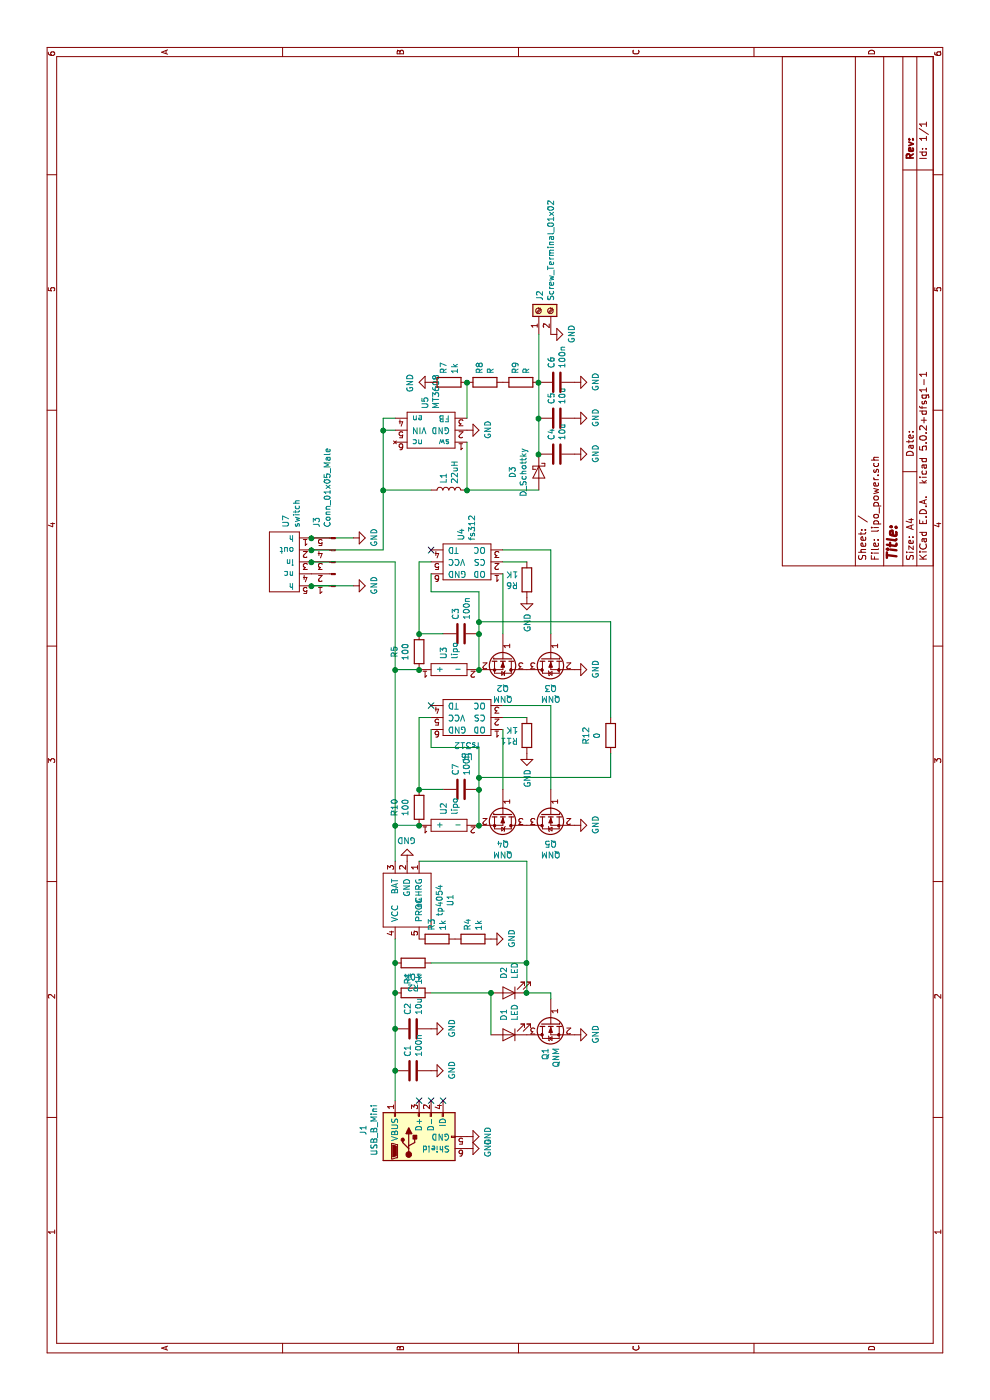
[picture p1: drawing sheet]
EESchema Schematic File Version 4
LIBS:lipo_power-cache
EELAYER 26 0
EELAYER END
$Descr A4 11693 8268
encoding utf-8
Sheet 1 1
Title ""
Date ""
Rev ""
Comp ""
Comment1 ""
Comment2 ""
Comment3 ""
Comment4 ""
$EndDescr
$Comp
L lipo_power:fs312 U4
U 1 1
P 7000 3900
F 0 "U4" V 7046 3722 50  0000 R CNN
F 1 "fs312" V 6955 3722 50  0000 R CNN
F 2 "Package_TO_SOT_SMD:SOT-23-6_Handsoldering" H 7000 3900 50  0001 C CNN
F 3 "" H 7000 3900 50  0001 C CNN
	1    7000 3900
	0    -1   -1   0   
$EndComp
$Comp
L lipo_power:MT3608 U5
U 1 1
P 8100 3600
F 0 "U5" V 8146 3422 50  0000 R CNN
F 1 "MT3608" V 8055 3422 50  0000 R CNN
F 2 "Package_TO_SOT_SMD:SOT-23-6_Handsoldering" H 8100 3600 50  0001 C CNN
F 3 "" H 8100 3600 50  0001 C CNN
	1    8100 3600
	0    -1   -1   0   
$EndComp
$Comp
L lipo_power:tp4054 U1
U 1 1
P 4150 3400
F 0 "U1" H 4125 3765 50  0000 C CNN
F 1 "tp4054" H 4125 3674 50  0000 C CNN
F 2 "Package_TO_SOT_SMD:SOT-23-5_HandSoldering" H 4050 3400 50  0001 C CNN
F 3 "" H 4050 3400 50  0001 C CNN
	1    4150 3400
	-1   0    0    1   
$EndComp
$Comp
L Device:C C5
U 1 1
P 8200 4650
F 0 "C5" H 8315 4696 50  0000 L CNN
F 1 "10u" H 8315 4605 50  0000 L CNN
F 2 "Capacitor_SMD:C_1206_3216Metric_Pad1.42x1.75mm_HandSolder" H 8238 4500 50  0001 C CNN
F 3 "~" H 8200 4650 50  0001 C CNN
	1    8200 4650
	1    0    0    -1  
$EndComp
$Comp
L Device:C C4
U 1 1
P 7900 4650
F 0 "C4" H 8015 4696 50  0000 L CNN
F 1 "10u" H 8015 4605 50  0000 L CNN
F 2 "Capacitor_SMD:C_1206_3216Metric_Pad1.42x1.75mm_HandSolder" H 7938 4500 50  0001 C CNN
F 3 "~" H 7900 4650 50  0001 C CNN
	1    7900 4650
	1    0    0    -1  
$EndComp
$Comp
L Device:C C6
U 1 1
P 8500 4650
F 0 "C6" H 8615 4696 50  0000 L CNN
F 1 "100n" H 8615 4605 50  0000 L CNN
F 2 "Capacitor_SMD:C_1206_3216Metric_Pad1.42x1.75mm_HandSolder" H 8538 4500 50  0001 C CNN
F 3 "~" H 8500 4650 50  0001 C CNN
	1    8500 4650
	1    0    0    -1  
$EndComp
$Comp
L Device:C C3
U 1 1
P 6400 3850
F 0 "C3" H 6515 3896 50  0000 L CNN
F 1 "100n" H 6515 3805 50  0000 L CNN
F 2 "Capacitor_SMD:C_1206_3216Metric_Pad1.42x1.75mm_HandSolder" H 6438 3700 50  0001 C CNN
F 3 "~" H 6400 3850 50  0001 C CNN
	1    6400 3850
	1    0    0    -1  
$EndComp
$Comp
L Device:C C2
U 1 1
P 3100 3450
F 0 "C2" H 3215 3496 50  0000 L CNN
F 1 "10u" H 3215 3405 50  0000 L CNN
F 2 "Capacitor_SMD:C_1206_3216Metric_Pad1.42x1.75mm_HandSolder" H 3138 3300 50  0001 C CNN
F 3 "~" H 3100 3450 50  0001 C CNN
	1    3100 3450
	1    0    0    -1  
$EndComp
$Comp
L Connector:USB_B_Mini J1
U 1 1
P 2200 3500
F 0 "J1" H 2255 3967 50  0000 C CNN
F 1 "USB_B_Mini" H 2255 3876 50  0000 C CNN
F 2 "lipo_power:USB_Mini-B" H 2350 3450 50  0001 C CNN
F 3 "~" H 2350 3450 50  0001 C CNN
	1    2200 3500
	1    0    0    -1  
$EndComp
$Comp
L Device:Q_NMOS_GSD Q2
U 1 1
P 6200 4200
F 0 "Q2" V 6450 4200 50  0000 C CNN
F 1 "QNM" V 6541 4200 50  0000 C CNN
F 2 "Package_TO_SOT_SMD:SOT-23W_Handsoldering" H 6400 4300 50  0001 C CNN
F 3 "~" H 6200 4200 50  0001 C CNN
	1    6200 4200
	-1   0    0    1   
$EndComp
$Comp
L Device:Q_NMOS_GSD Q3
U 1 1
P 6200 4600
F 0 "Q3" V 6450 4600 50  0000 C CNN
F 1 "QNM" V 6541 4600 50  0000 C CNN
F 2 "Package_TO_SOT_SMD:SOT-23W_Handsoldering" H 6400 4700 50  0001 C CNN
F 3 "~" H 6200 4600 50  0001 C CNN
	1    6200 4600
	-1   0    0    -1  
$EndComp
Wire Wire Line
	7100 4600 6400 4600
$Comp
L Device:R R6
U 1 1
P 6850 4400
F 0 "R6" H 6920 4446 50  0000 L CNN
F 1 "1K" H 6920 4355 50  0000 L CNN
F 2 "Resistor_SMD:R_0805_2012Metric_Pad1.15x1.40mm_HandSolder" V 6780 4400 50  0001 C CNN
F 3 "~" H 6850 4400 50  0001 C CNN
	1    6850 4400
	0    -1   -1   0   
$EndComp
$Comp
L power:GND #PWR0101
U 1 1
P 6700 4400
F 0 "#PWR0101" H 6700 4150 50  0001 C CNN
F 1 "GND" V 6705 4272 50  0000 R CNN
F 2 "" H 6700 4400 50  0001 C CNN
F 3 "" H 6700 4400 50  0001 C CNN
	1    6700 4400
	0    1    1    0   
$EndComp
$Comp
L lipo_power:lipo U3
U 1 1
P 6100 3750
F 0 "U3" V 6054 3838 50  0000 L CNN
F 1 "lipo" V 6145 3838 50  0000 L CNN
F 2 "lipo_power:li-ion" H 6100 3750 50  0001 C CNN
F 3 "" H 6100 3750 50  0001 C CNN
	1    6100 3750
	0    1    1    0   
$EndComp
Wire Wire Line
	7000 3500 7000 3600
$Comp
L Device:R R5
U 1 1
P 6250 3500
F 0 "R5" V 6043 3500 50  0000 C CNN
F 1 "100" V 6134 3500 50  0000 C CNN
F 2 "Resistor_SMD:R_0805_2012Metric_Pad1.15x1.40mm_HandSolder" V 6180 3500 50  0001 C CNN
F 3 "~" H 6250 3500 50  0001 C CNN
	1    6250 3500
	0    1    1    0   
$EndComp
Wire Wire Line
	6750 4000 6500 4000
Wire Wire Line
	6750 3600 6750 4000
Connection ~ 6400 4000
Wire Wire Line
	6100 4000 6400 4000
Wire Wire Line
	6100 3500 6100 3300
Wire Wire Line
	8100 3200 8100 3300
$Comp
L power:GND #PWR0102
U 1 1
P 8100 3900
F 0 "#PWR0102" H 8100 3650 50  0001 C CNN
F 1 "GND" H 8105 3727 50  0000 C CNN
F 2 "" H 8100 3900 50  0001 C CNN
F 3 "" H 8100 3900 50  0001 C CNN
	1    8100 3900
	1    0    0    -1  
$EndComp
$Comp
L Device:L L1
U 1 1
P 7600 3750
F 0 "L1" H 7653 3796 50  0000 L CNN
F 1 "22uH" H 7653 3705 50  0000 L CNN
F 2 "Inductor_SMD:L_7.3x7.3_H3.5" H 7600 3750 50  0001 C CNN
F 3 "~" H 7600 3750 50  0001 C CNN
	1    7600 3750
	1    0    0    -1  
$EndComp
Wire Wire Line
	8000 3900 7600 3900
Wire Wire Line
	7600 3600 7600 3200
Wire Wire Line
	7600 3200 8100 3200
$Comp
L Device:D_Schottky D3
U 1 1
P 7750 4500
F 0 "D3" H 7750 4284 50  0000 C CNN
F 1 "D_Schottky" H 7750 4375 50  0000 C CNN
F 2 "Diode_SMD:D_SOD-123" H 7750 4500 50  0001 C CNN
F 3 "~" H 7750 4500 50  0001 C CNN
	1    7750 4500
	-1   0    0    1   
$EndComp
Wire Wire Line
	7600 3900 7600 4500
Connection ~ 7600 3900
Wire Wire Line
	7900 4500 8200 4500
Connection ~ 7900 4500
Connection ~ 8200 4500
Wire Wire Line
	8200 4500 8500 4500
$Comp
L power:GND #PWR0103
U 1 1
P 7900 4800
F 0 "#PWR0103" H 7900 4550 50  0001 C CNN
F 1 "GND" H 7905 4627 50  0000 C CNN
F 2 "" H 7900 4800 50  0001 C CNN
F 3 "" H 7900 4800 50  0001 C CNN
	1    7900 4800
	1    0    0    -1  
$EndComp
$Comp
L power:GND #PWR0104
U 1 1
P 8200 4800
F 0 "#PWR0104" H 8200 4550 50  0001 C CNN
F 1 "GND" H 8205 4627 50  0000 C CNN
F 2 "" H 8200 4800 50  0001 C CNN
F 3 "" H 8200 4800 50  0001 C CNN
	1    8200 4800
	1    0    0    -1  
$EndComp
$Comp
L power:GND #PWR0105
U 1 1
P 8500 4800
F 0 "#PWR0105" H 8500 4550 50  0001 C CNN
F 1 "GND" H 8505 4627 50  0000 C CNN
F 2 "" H 8500 4800 50  0001 C CNN
F 3 "" H 8500 4800 50  0001 C CNN
	1    8500 4800
	1    0    0    -1  
$EndComp
$Comp
L power:GND #PWR0106
U 1 1
P 6100 4800
F 0 "#PWR0106" H 6100 4550 50  0001 C CNN
F 1 "GND" H 6105 4627 50  0000 C CNN
F 2 "" H 6100 4800 50  0001 C CNN
F 3 "" H 6100 4800 50  0001 C CNN
	1    6100 4800
	1    0    0    -1  
$EndComp
$Comp
L Device:R R9
U 1 1
P 8500 4350
F 0 "R9" H 8570 4396 50  0000 L CNN
F 1 "R" H 8570 4305 50  0000 L CNN
F 2 "Resistor_SMD:R_0805_2012Metric_Pad1.15x1.40mm_HandSolder" V 8430 4350 50  0001 C CNN
F 3 "~" H 8500 4350 50  0001 C CNN
	1    8500 4350
	1    0    0    -1  
$EndComp
$Comp
L Device:R R7
U 1 1
P 8500 3750
F 0 "R7" H 8570 3796 50  0000 L CNN
F 1 "1k" H 8570 3705 50  0000 L CNN
F 2 "Resistor_SMD:R_0805_2012Metric_Pad1.15x1.40mm_HandSolder" V 8430 3750 50  0001 C CNN
F 3 "~" H 8500 3750 50  0001 C CNN
	1    8500 3750
	1    0    0    -1  
$EndComp
$Comp
L power:GND #PWR0107
U 1 1
P 8500 3600
F 0 "#PWR0107" H 8500 3350 50  0001 C CNN
F 1 "GND" H 8505 3427 50  0000 C CNN
F 2 "" H 8500 3600 50  0001 C CNN
F 3 "" H 8500 3600 50  0001 C CNN
	1    8500 3600
	-1   0    0    1   
$EndComp
Wire Wire Line
	8500 3900 8200 3900
Wire Wire Line
	8200 3300 8200 3200
Wire Wire Line
	8200 3200 8100 3200
Connection ~ 8100 3200
$Comp
L power:GND #PWR0108
U 1 1
P 4500 3400
F 0 "#PWR0108" H 4500 3150 50  0001 C CNN
F 1 "GND" H 4505 3227 50  0000 C CNN
F 2 "" H 4500 3400 50  0001 C CNN
F 3 "" H 4500 3400 50  0001 C CNN
	1    4500 3400
	0    -1   -1   0   
$EndComp
$Comp
L power:GND #PWR0109
U 1 1
P 2200 3900
F 0 "#PWR0109" H 2200 3650 50  0001 C CNN
F 1 "GND" H 2205 3727 50  0000 C CNN
F 2 "" H 2200 3900 50  0001 C CNN
F 3 "" H 2200 3900 50  0001 C CNN
	1    2200 3900
	1    0    0    -1  
$EndComp
Wire Wire Line
	2500 3300 2750 3300
$Comp
L Device:C C1
U 1 1
P 2750 3450
F 0 "C1" H 2865 3496 50  0000 L CNN
F 1 "100n" H 2865 3405 50  0000 L CNN
F 2 "Capacitor_SMD:C_1206_3216Metric_Pad1.42x1.75mm_HandSolder" H 2788 3300 50  0001 C CNN
F 3 "~" H 2750 3450 50  0001 C CNN
	1    2750 3450
	1    0    0    -1  
$EndComp
NoConn ~ 2500 3500
NoConn ~ 2500 3600
NoConn ~ 2500 3700
$Comp
L power:GND #PWR0110
U 1 1
P 2100 3900
F 0 "#PWR0110" H 2100 3650 50  0001 C CNN
F 1 "GND" H 2105 3727 50  0000 C CNN
F 2 "" H 2100 3900 50  0001 C CNN
F 3 "" H 2100 3900 50  0001 C CNN
	1    2100 3900
	1    0    0    -1  
$EndComp
$Comp
L power:GND #PWR0111
U 1 1
P 2750 3600
F 0 "#PWR0111" H 2750 3350 50  0001 C CNN
F 1 "GND" H 2755 3427 50  0000 C CNN
F 2 "" H 2750 3600 50  0001 C CNN
F 3 "" H 2750 3600 50  0001 C CNN
	1    2750 3600
	1    0    0    -1  
$EndComp
$Comp
L power:GND #PWR0112
U 1 1
P 3100 3600
F 0 "#PWR0112" H 3100 3350 50  0001 C CNN
F 1 "GND" H 3105 3427 50  0000 C CNN
F 2 "" H 3100 3600 50  0001 C CNN
F 3 "" H 3100 3600 50  0001 C CNN
	1    3100 3600
	1    0    0    -1  
$EndComp
Connection ~ 3100 3300
Wire Wire Line
	3100 3300 3400 3300
Connection ~ 2750 3300
Wire Wire Line
	2750 3300 3100 3300
$Comp
L Device:R R3
U 1 1
P 3850 3650
F 0 "R3" H 3920 3696 50  0000 L CNN
F 1 "1k" H 3920 3605 50  0000 L CNN
F 2 "Resistor_SMD:R_0805_2012Metric_Pad1.15x1.40mm_HandSolder" V 3780 3650 50  0001 C CNN
F 3 "~" H 3850 3650 50  0001 C CNN
	1    3850 3650
	1    0    0    -1  
$EndComp
$Comp
L Device:R R4
U 1 1
P 3850 3950
F 0 "R4" H 3920 3996 50  0000 L CNN
F 1 "1k" H 3920 3905 50  0000 L CNN
F 2 "Resistor_SMD:R_0805_2012Metric_Pad1.15x1.40mm_HandSolder" V 3780 3950 50  0001 C CNN
F 3 "~" H 3850 3950 50  0001 C CNN
	1    3850 3950
	1    0    0    -1  
$EndComp
$Comp
L power:GND #PWR0113
U 1 1
P 3850 4100
F 0 "#PWR0113" H 3850 3850 50  0001 C CNN
F 1 "GND" H 3855 3927 50  0000 C CNN
F 2 "" H 3850 4100 50  0001 C CNN
F 3 "" H 3850 4100 50  0001 C CNN
	1    3850 4100
	1    0    0    -1  
$EndComp
$Comp
L Device:R R8
U 1 1
P 8500 4050
F 0 "R8" H 8570 4096 50  0000 L CNN
F 1 "R" H 8570 4005 50  0000 L CNN
F 2 "Resistor_SMD:R_0805_2012Metric_Pad1.15x1.40mm_HandSolder" V 8430 4050 50  0001 C CNN
F 3 "~" H 8500 4050 50  0001 C CNN
	1    8500 4050
	1    0    0    -1  
$EndComp
Connection ~ 8500 4500
Connection ~ 8500 3900
$Comp
L Connector:Screw_Terminal_01x02 J2
U 1 1
P 9100 4500
F 0 "J2" H 9180 4492 50  0000 L CNN
F 1 "Screw_Terminal_01x02" H 9180 4401 50  0000 L CNN
F 2 "lipo_power:powcon" H 9100 4500 50  0001 C CNN
F 3 "~" H 9100 4500 50  0001 C CNN
	1    9100 4500
	1    0    0    -1  
$EndComp
Wire Wire Line
	8900 4500 8500 4500
$Comp
L power:GND #PWR0114
U 1 1
P 8900 4600
F 0 "#PWR0114" H 8900 4350 50  0001 C CNN
F 1 "GND" H 8905 4427 50  0000 C CNN
F 2 "" H 8900 4600 50  0001 C CNN
F 3 "" H 8900 4600 50  0001 C CNN
	1    8900 4600
	1    0    0    -1  
$EndComp
Connection ~ 6100 4000
Wire Wire Line
	6400 4200 6900 4200
Wire Wire Line
	7100 4200 7100 4600
Wire Wire Line
	6400 3500 7000 3500
Wire Wire Line
	7000 4200 7000 4400
Connection ~ 6100 3500
Wire Wire Line
	6400 3700 6400 3500
Connection ~ 6400 3500
$Comp
L Device:R R1
U 1 1
P 3400 3450
F 0 "R1" H 3470 3496 50  0000 L CNN
F 1 "1k" H 3470 3405 50  0000 L CNN
F 2 "Resistor_SMD:R_0805_2012Metric_Pad1.15x1.40mm_HandSolder" V 3330 3450 50  0001 C CNN
F 3 "~" H 3400 3450 50  0001 C CNN
	1    3400 3450
	1    0    0    -1  
$EndComp
Connection ~ 3400 3300
$Comp
L Device:R R2
U 1 1
P 3650 3450
F 0 "R2" V 3443 3450 50  0000 C CNN
F 1 "10K" V 3534 3450 50  0000 C CNN
F 2 "Resistor_SMD:R_0805_2012Metric_Pad1.15x1.40mm_HandSolder" V 3580 3450 50  0001 C CNN
F 3 "~" H 3650 3450 50  0001 C CNN
	1    3650 3450
	1    0    0    -1  
$EndComp
$Comp
L Device:LED D1
U 1 1
P 3050 4250
F 0 "D1" V 3088 4133 50  0000 R CNN
F 1 "LED" V 2997 4133 50  0000 R CNN
F 2 "Capacitor_SMD:C_1206_3216Metric_Pad1.42x1.75mm_HandSolder" H 3050 4250 50  0001 C CNN
F 3 "~" H 3050 4250 50  0001 C CNN
	1    3050 4250
	0    -1   -1   0   
$EndComp
$Comp
L Device:LED D2
U 1 1
P 3400 4250
F 0 "D2" V 3438 4133 50  0000 R CNN
F 1 "LED" V 3347 4133 50  0000 R CNN
F 2 "Capacitor_SMD:C_1206_3216Metric_Pad1.42x1.75mm_HandSolder" H 3400 4250 50  0001 C CNN
F 3 "~" H 3400 4250 50  0001 C CNN
	1    3400 4250
	0    -1   -1   0   
$EndComp
Wire Wire Line
	3400 4400 3650 4400
Wire Wire Line
	4500 4400 4500 3500
Wire Wire Line
	3400 4100 3050 4100
Wire Wire Line
	3400 4100 3400 3600
Connection ~ 3400 4100
$Comp
L Device:Q_NMOS_GSD Q1
U 1 1
P 3150 4600
F 0 "Q1" H 3356 4646 50  0000 L CNN
F 1 "QNM" H 3356 4555 50  0000 L CNN
F 2 "Package_TO_SOT_SMD:SOT-23W_Handsoldering" H 3350 4700 50  0001 C CNN
F 3 "~" H 3150 4600 50  0001 C CNN
	1    3150 4600
	-1   0    0    -1  
$EndComp
Wire Wire Line
	3400 4400 3400 4600
Wire Wire Line
	3400 4600 3350 4600
Connection ~ 3400 4400
$Comp
L power:GND #PWR0115
U 1 1
P 3050 4800
F 0 "#PWR0115" H 3050 4550 50  0001 C CNN
F 1 "GND" H 3055 4627 50  0000 C CNN
F 2 "" H 3050 4800 50  0001 C CNN
F 3 "" H 3050 4800 50  0001 C CNN
	1    3050 4800
	1    0    0    -1  
$EndComp
Wire Wire Line
	3400 3300 3650 3300
Connection ~ 3650 3300
Wire Wire Line
	3650 3300 3850 3300
Wire Wire Line
	3650 3600 3650 4400
Connection ~ 3650 4400
Wire Wire Line
	3650 4400 4500 4400
NoConn ~ 7100 3600
$Comp
L lipo_power:fs312 U6
U 1 1
P 5700 3900
F 0 "U6" H 5700 4225 50  0000 C CNN
F 1 "fs312" H 5700 4134 50  0000 C CNN
F 2 "Package_TO_SOT_SMD:SOT-23-6_Handsoldering" H 5700 3900 50  0001 C CNN
F 3 "" H 5700 3900 50  0001 C CNN
	1    5700 3900
	0    -1   -1   0   
$EndComp
$Comp
L Device:C C7
U 1 1
P 5100 3850
F 0 "C7" H 5215 3896 50  0000 L CNN
F 1 "100n" H 5215 3805 50  0000 L CNN
F 2 "Capacitor_SMD:C_1206_3216Metric_Pad1.42x1.75mm_HandSolder" H 5138 3700 50  0001 C CNN
F 3 "~" H 5100 3850 50  0001 C CNN
	1    5100 3850
	1    0    0    -1  
$EndComp
$Comp
L Device:Q_NMOS_GSD Q4
U 1 1
P 4900 4200
F 0 "Q4" V 5150 4200 50  0000 C CNN
F 1 "QNM" V 5241 4200 50  0000 C CNN
F 2 "Package_TO_SOT_SMD:SOT-23W_Handsoldering" H 5100 4300 50  0001 C CNN
F 3 "~" H 4900 4200 50  0001 C CNN
	1    4900 4200
	-1   0    0    1   
$EndComp
$Comp
L Device:Q_NMOS_GSD Q5
U 1 1
P 4900 4600
F 0 "Q5" V 5150 4600 50  0000 C CNN
F 1 "QNM" V 5241 4600 50  0000 C CNN
F 2 "Package_TO_SOT_SMD:SOT-23W_Handsoldering" H 5100 4700 50  0001 C CNN
F 3 "~" H 4900 4600 50  0001 C CNN
	1    4900 4600
	-1   0    0    -1  
$EndComp
Wire Wire Line
	5800 4600 5100 4600
$Comp
L Device:R R11
U 1 1
P 5550 4400
F 0 "R11" H 5620 4446 50  0000 L CNN
F 1 "1K" H 5620 4355 50  0000 L CNN
F 2 "Resistor_SMD:R_0805_2012Metric_Pad1.15x1.40mm_HandSolder" V 5480 4400 50  0001 C CNN
F 3 "~" H 5550 4400 50  0001 C CNN
	1    5550 4400
	0    -1   -1   0   
$EndComp
$Comp
L power:GND #PWR02
U 1 1
P 5400 4400
F 0 "#PWR02" H 5400 4150 50  0001 C CNN
F 1 "GND" V 5405 4272 50  0000 R CNN
F 2 "" H 5400 4400 50  0001 C CNN
F 3 "" H 5400 4400 50  0001 C CNN
	1    5400 4400
	0    1    1    0   
$EndComp
$Comp
L lipo_power:lipo U2
U 1 1
P 4800 3750
F 0 "U2" V 4754 3838 50  0000 L CNN
F 1 "lipo" V 4845 3838 50  0000 L CNN
F 2 "lipo_power:li-ion" H 4800 3750 50  0001 C CNN
F 3 "" H 4800 3750 50  0001 C CNN
	1    4800 3750
	0    1    1    0   
$EndComp
Wire Wire Line
	5600 3600 5450 3600
Wire Wire Line
	5700 3500 5700 3600
$Comp
L Device:R R10
U 1 1
P 4950 3500
F 0 "R10" V 4743 3500 50  0000 C CNN
F 1 "100" V 4834 3500 50  0000 C CNN
F 2 "Resistor_SMD:R_0805_2012Metric_Pad1.15x1.40mm_HandSolder" V 4880 3500 50  0001 C CNN
F 3 "~" H 4950 3500 50  0001 C CNN
	1    4950 3500
	0    1    1    0   
$EndComp
Wire Wire Line
	5450 4000 5200 4000
Wire Wire Line
	5450 3600 5450 4000
Connection ~ 5100 4000
Wire Wire Line
	4800 4000 5100 4000
Wire Wire Line
	4800 3500 4800 3300
$Comp
L power:GND #PWR01
U 1 1
P 4800 4800
F 0 "#PWR01" H 4800 4550 50  0001 C CNN
F 1 "GND" H 4805 4627 50  0000 C CNN
F 2 "" H 4800 4800 50  0001 C CNN
F 3 "" H 4800 4800 50  0001 C CNN
	1    4800 4800
	1    0    0    -1  
$EndComp
Connection ~ 4800 4000
Wire Wire Line
	5100 4200 5600 4200
Wire Wire Line
	5800 4200 5800 4600
Wire Wire Line
	5100 3500 5700 3500
Wire Wire Line
	5700 4200 5700 4400
Connection ~ 4800 3500
Wire Wire Line
	5100 3700 5100 3500
Connection ~ 5100 3500
NoConn ~ 5800 3600
Wire Wire Line
	4500 3300 4800 3300
Wire Wire Line
	6750 3600 6900 3600
Connection ~ 4800 3300
Wire Wire Line
	4800 3300 6100 3300
Wire Wire Line
	6100 3300 7000 3300
Connection ~ 6100 3300
Connection ~ 7600 3200
$Comp
L lipo_power:switch U7
U 1 1
P 7000 2300
F 0 "U7" H 6712 2215 50  0000 R CNN
F 1 "switch" H 6712 2124 50  0000 R CNN
F 2 "lipo_power:switch" H 7000 2300 50  0001 C CNN
F 3 "" H 7000 2300 50  0001 C CNN
	1    7000 2300
	-1   0    0    -1  
$EndComp
Wire Wire Line
	7100 3200 7600 3200
$Comp
L power:GND #PWR0116
U 1 1
P 7200 2950
F 0 "#PWR0116" H 7200 2700 50  0001 C CNN
F 1 "GND" H 7205 2777 50  0000 C CNN
F 2 "" H 7200 2950 50  0001 C CNN
F 3 "" H 7200 2950 50  0001 C CNN
	1    7200 2950
	1    0    0    -1  
$EndComp
$Comp
L power:GND #PWR0117
U 1 1
P 6800 2950
F 0 "#PWR0117" H 6800 2700 50  0001 C CNN
F 1 "GND" H 6805 2777 50  0000 C CNN
F 2 "" H 6800 2950 50  0001 C CNN
F 3 "" H 6800 2950 50  0001 C CNN
	1    6800 2950
	1    0    0    -1  
$EndComp
$Comp
L Device:R R12
U 1 1
P 5550 5100
F 0 "R12" V 5343 5100 50  0000 C CNN
F 1 "0" V 5434 5100 50  0000 C CNN
F 2 "Resistor_SMD:R_0805_2012Metric_Pad1.15x1.40mm_HandSolder" V 5480 5100 50  0001 C CNN
F 3 "~" H 5550 5100 50  0001 C CNN
	1    5550 5100
	0    1    1    0   
$EndComp
Wire Wire Line
	5400 5100 5200 5100
Wire Wire Line
	5200 5100 5200 4000
Connection ~ 5200 4000
Wire Wire Line
	5200 4000 5100 4000
Wire Wire Line
	5700 5100 6500 5100
Wire Wire Line
	6500 5100 6500 4000
Connection ~ 6500 4000
Wire Wire Line
	6500 4000 6400 4000
Wire Wire Line
	7200 2950 7200 2600
$Comp
L Connector:Conn_01x05_Male J3
U 1 1
P 7000 2800
F 0 "J3" V 7153 2513 50  0000 R CNN
F 1 "Conn_01x05_Male" V 7062 2513 50  0000 R CNN
F 2 "lipo_power:switch" H 7000 2800 50  0001 C CNN
F 3 "~" H 7000 2800 50  0001 C CNN
	1    7000 2800
	0    -1   -1   0   
$EndComp
Wire Wire Line
	6800 2950 6800 2600
Wire Wire Line
	7100 2600 7100 3200
Wire Wire Line
	7000 2600 7000 3300
Connection ~ 6800 2600
Connection ~ 7000 2600
Connection ~ 7100 2600
Connection ~ 7200 2600
$EndSCHEMATC
